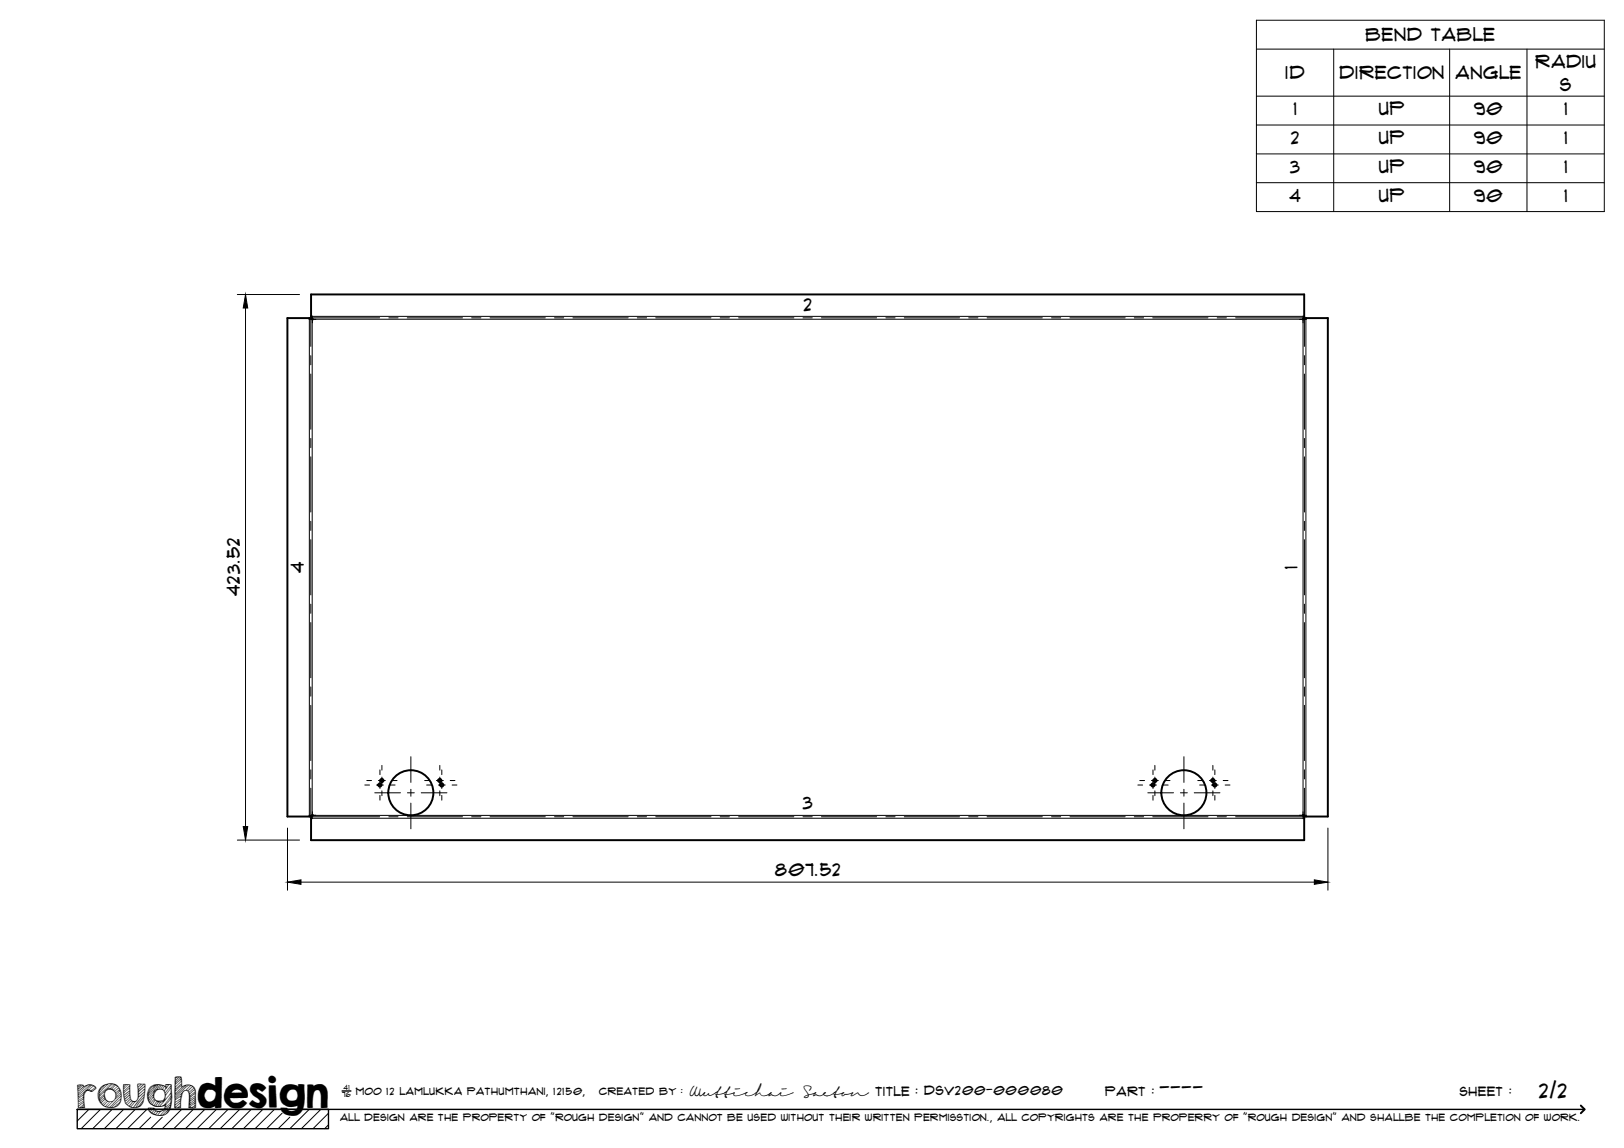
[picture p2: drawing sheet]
<svg xmlns="http://www.w3.org/2000/svg" width="420mm" height="297mm" viewBox="0 0 420 297" stroke-linecap="round" stroke-linejoin="round" font-family="sans-serif">
<!-- layer: Visible -->
<g fill="none" stroke="#000" stroke-width=".51">
<path d="M80.8 82.6l-.7-.3h-5.7v129h5.7l.7-.4M80.8 82.6l-.3-.6v-5.8h256.9v5.8l-.3 .6M337.1 82.6l.7-.3h5.7v129h-5.7l-.7-.4M80.8 211l-.3 .6v5.8h256.9v-5.8l-.3-.6"/>
<circle cx="98.3" cy="203.1" r=".41"/>
<circle cx="98.8" cy="201.9" r=".41"/>
<circle cx="106.3" cy="205.1" r="5.8"/>
<circle cx="113.8" cy="201.9" r=".41"/>
<circle cx="114.3" cy="203.1" r=".41"/>
<circle cx="298.3" cy="203.1" r=".41"/>
<circle cx="298.8" cy="201.9" r=".41"/>
<circle cx="306.3" cy="205.1" r="5.8"/>
<circle cx="313.8" cy="201.9" r=".41"/>
<circle cx="314.3" cy="203.1" r=".41"/>
</g>
<g fill="#000">
<circle cx="80.8" cy="82.6" r=".25"/>
<circle cx="337.1" cy="82.6" r=".25"/>
<circle cx="80.8" cy="211" r=".25"/>
<circle cx="337.1" cy="211" r=".25"/>
</g>
<!-- layer: Bend Center -->
<g fill="none" stroke="#000" stroke-width=".26">
<path d="M80.4 82.4v7.2M80.4 92v2.4M80.4 96.8v14.3M80.6 82.2h17.6M100.6 82.2h2.4M105.4 82.2h14.3M122 82.2h2.4M126.8 82.2h14.3M143.5 82.2h2.3M148.2 82.2h14.3M164.9 82.2h2.4M169.7 82.2h14.2"/>
<path d="M186.3 82.2h2.4M191.1 82.2h14.3M207.8 82.2h2.3M212.5 82.2h14.3M229.2 82.2h2.4M234 82.2h14.2M250.6 82.2h2.4M255.4 82.2h14.3M272.1 82.2h2.3M276.8 82.2h14.3M293.5 82.2h2.4M298.2 82.2h14.3"/>
<path d="M314.9 82.2h2.4M319.7 82.2h17.6M337.5 82.4v7.2M337.5 92v2.4M337.5 96.8v14.3M80.4 113.4v2.4M80.4 118.2v14.3M337.5 113.4v2.4M337.5 118.2v14.3M80.4 134.9v2.4M80.4 139.6v14.3M337.5 134.9v2.4"/>
<path d="M337.5 139.6v14.3M80.4 156.3v2.4M337.5 156.3v2.4M80.4 161.1v14.3M80.4 177.7v2.4M337.5 161.1v14.3M337.5 177.7v2.4M80.4 182.5v14.3M80.4 199.2v2.4M337.5 182.5v14.3M337.5 199.2v2.4M80.4 203.9v7.3"/>
<path d="M80.6 211.3h17.6M100.6 211.3h2.4M105.4 211.3h14.3M122 211.3h2.4M126.8 211.3h14.3M143.5 211.3h2.3M148.2 211.3h14.3M164.9 211.3h2.4M169.7 211.3h14.2M186.3 211.3h2.4M191.1 211.3h14.3M207.8 211.3h2.3"/>
<path d="M212.5 211.3h14.3M229.2 211.3h2.4M234 211.3h14.2M250.6 211.3h2.4M255.4 211.3h14.3M272.1 211.3h2.3M276.8 211.3h14.3M293.5 211.3h2.4M298.2 211.3h14.3M314.9 211.3h2.4M319.7 211.3h17.6M337.5 203.9v7.3"/>
</g>
<!-- layer: Visible Narrow -->
<path d="M80 82.3v129M80.5 81.9h256.9M80.8 82.6v128.3M80.8 82.6h256.3M337.1 82.6v128.3M337.9 82.3v129M80.5 211.7h256.9M80.8 211h256.3" fill="none" stroke="#000" stroke-width=".26"/>
<!-- layer: TitleBlock -->
<path d="M20 287h65v5h-65zM20 287h390M88.5 282.3h2.3" fill="none" stroke="#000" stroke-width=".36"/>
<path d="M409 286.1l1 .9-1 1" fill="none" stroke="#000" stroke-width=".51"/>
<g fill="none" stroke="#000" stroke-width=".26">
<path d="M23 287l-3 3.1M26 287l-5 5M29 287l-5 5M32 287l-5 5M35 287l-5 5M38 287l-5 5M39 289.1l-3 2.9M42 289.1l-3 2.9M47 287l-5 5M50 287l-5 5M53 287l-5 5M56 287l-5 5"/>
<path d="M59 287l-5 5M62 287l-5 5M65 287l-5 5M68 287l-5 5M71 287l-5 5M73 288l-4 4M75 289.1l-3 2.9M80 287l-5 5M83 287l-5 5M85 288l-4 4M85 291l-1 1"/>
</g>
<!-- layer: Smart Centers -->
<g fill="none" stroke="#000" stroke-width=".26">
<path d="M79.9 82.6h1.8M80.8 81.8v1.7M336.2 82.6h1.8M337.1 81.8v1.7M98.3 199.2v1.2M98.8 198v1.3M106.3 195.8v6.6M113.8 198v1.3M114.3 199.2v1.2M298.3 199.2v1.2M298.8 198v1.3M306.3 195.8v6.6"/>
<path d="M313.8 198v1.3M314.3 199.2v1.2M79.9 211h1.8M80.8 210v1.8M94.4 203.1h1.2M94.9 202h1.2M97 205.1h6.6M97.4 203.1h1.8M97.9 202h1.8M98.3 202.2v1.8M98.3 205.8v1.2M98.8 201.1v1.7"/>
<path d="M98.8 204.6v1.3M101 203.1h1.2M101.5 202h1.2M105.4 205.1h1.8M106.3 204.2v1.8M106.3 207.8v6.6M109 205.1h6.6M109.9 202h1.2M110.4 203.1h1.2M112.9 202h1.8M113.4 203.1h1.8M113.8 201.1v1.7"/>
<path d="M113.8 204.6v1.3M114.3 202.2v1.8M114.3 205.8v1.2M116.5 202h1.2M117 203.1h1.2M294.4 203.1h1.2M294.9 202h1.2M297 205.1h6.6M297.4 203.1h1.8M297.9 202h1.8M298.3 202.2v1.8M298.3 205.8v1.2"/>
<path d="M298.8 201.1v1.7M298.8 204.6v1.3M301 203.1h1.2M301.5 202h1.2M305.4 205.1h1.8M306.3 204.2v1.8M306.3 207.8v6.6M309 205.1h6.6M309.9 202h1.2M310.4 203.1h1.2M312.9 202h1.8M313.4 203.1h1.8"/>
<path d="M313.8 201.1v1.7M313.8 204.6v1.3M314.3 202.2v1.8M314.3 205.8v1.2M316.5 202h1.2M317 203.1h1.2M336.2 211h1.8M337.1 210v1.8"/>
</g>
<!-- layer: Bend Tables -->
<path d="M325.1 5.2h90v49.5h-90zM325.1 12.7h90M345.1 12.7v42M375.1 12.7v42M395.1 12.7v42M325.1 24.9h90M325.1 32.3h90M325.1 39.8h90M325.1 47.3h90" fill="none" stroke="#000" stroke-width=".26"/>
<!-- layer: FD_Dimensions -->
<path d="M61.4 76.2h16.1M63.5 79.7v134.2M61.4 217.4h16.1M74.4 214.3v16M343.6 214.3v16M77.9 228.2h262.1" fill="none" stroke="#000" stroke-width=".26"/>
<path d="M63.5 76.2l.6 3.5h-1.2zM62.9 213.9h1.2l-.6 3.5zM74.4 228.2l3.5-.5v1.1zM340 227.7l3.6 .5-3.6 .6z" fill="#000" stroke="#000" stroke-width=".26"/>
<text font-size="9.7" x="19.9" y="286.8">roughdesign</text>
<g font-size="5.3">
<text x="300.1" y="283.6">----</text>
<text x="398.2" y="284">2/2</text>
</g>
<g font-size="4.6">
<text x="353.4" y="10.7">Bend Table</text>
<text x="397.3" y="17.6">Radiu</text>
<text x="332.7" y="20.5">ID</text>
<text x="346.6" y="20.5">Direction</text>
<text x="376.6" y="20.5">Angle</text>
<text x="403.6" y="23.4">s</text>
<text x="334.8" y="29.8">1</text>
<text x="356.8" y="29.8">Up</text>
<text x="381.4" y="29.8">90</text>
<text x="404.7" y="29.8">1</text>
<text x="334.1" y="37.2">2</text>
<text x="356.8" y="37.3">Up</text>
<text x="381.4" y="37.2">90</text>
<text x="404.7" y="37.2">1</text>
<text x="333.8" y="44.7">3</text>
<text x="356.8" y="44.8">Up</text>
<text x="381.4" y="44.7">90</text>
<text x="404.7" y="44.7">1</text>
<text x="333.6" y="52.2">4</text>
<text x="356.8" y="52.2">Up</text>
<text x="381.4" y="52.2">90</text>
<text x="404.7" y="52.2">1</text>
<text x="208" y="80.4">2</text>
<text x="78.6" y="148.2" transform="rotate(-90 78.6 148.2)">4</text>
<text x="335.7" y="147.1" transform="rotate(-90 335.7 147.1)">1</text>
<text x="62" y="154.3" transform="rotate(-90 62 154.3)">423.52</text>
<text x="207.7" y="209.5">3</text>
<text x="200.6" y="226.8">807.52</text>
</g>
<g font-size="3.4">
<text x="178.3" y="283.5">Wuttichai</text>
<text x="208.1" y="283.5">Saeton title : DSV200-000080</text>
</g>
<g font-size="3.3">
<text x="286" y="283.5">Part :</text>
<text x="377.7" y="283.5">sheet :</text>
</g>
<g font-size="2.7">
<text x="92.1" y="283.3">moo 12 Lamlukka pathumthani, 12150,</text>
<text x="155" y="283.3">created by :</text>
</g>
<text font-size="2.6" x="88" y="290.1">all design are the property of &quot;rough design&quot; and cannot be used without their written permisstion., all copyrights are the properry of &quot;rough design&quot; and shallbe the completion of work.</text>
<g font-size="1.9">
<text x="88.5" y="283.9">76</text>
<text x="88.9" y="282.1">41</text>
</g>
</svg>
